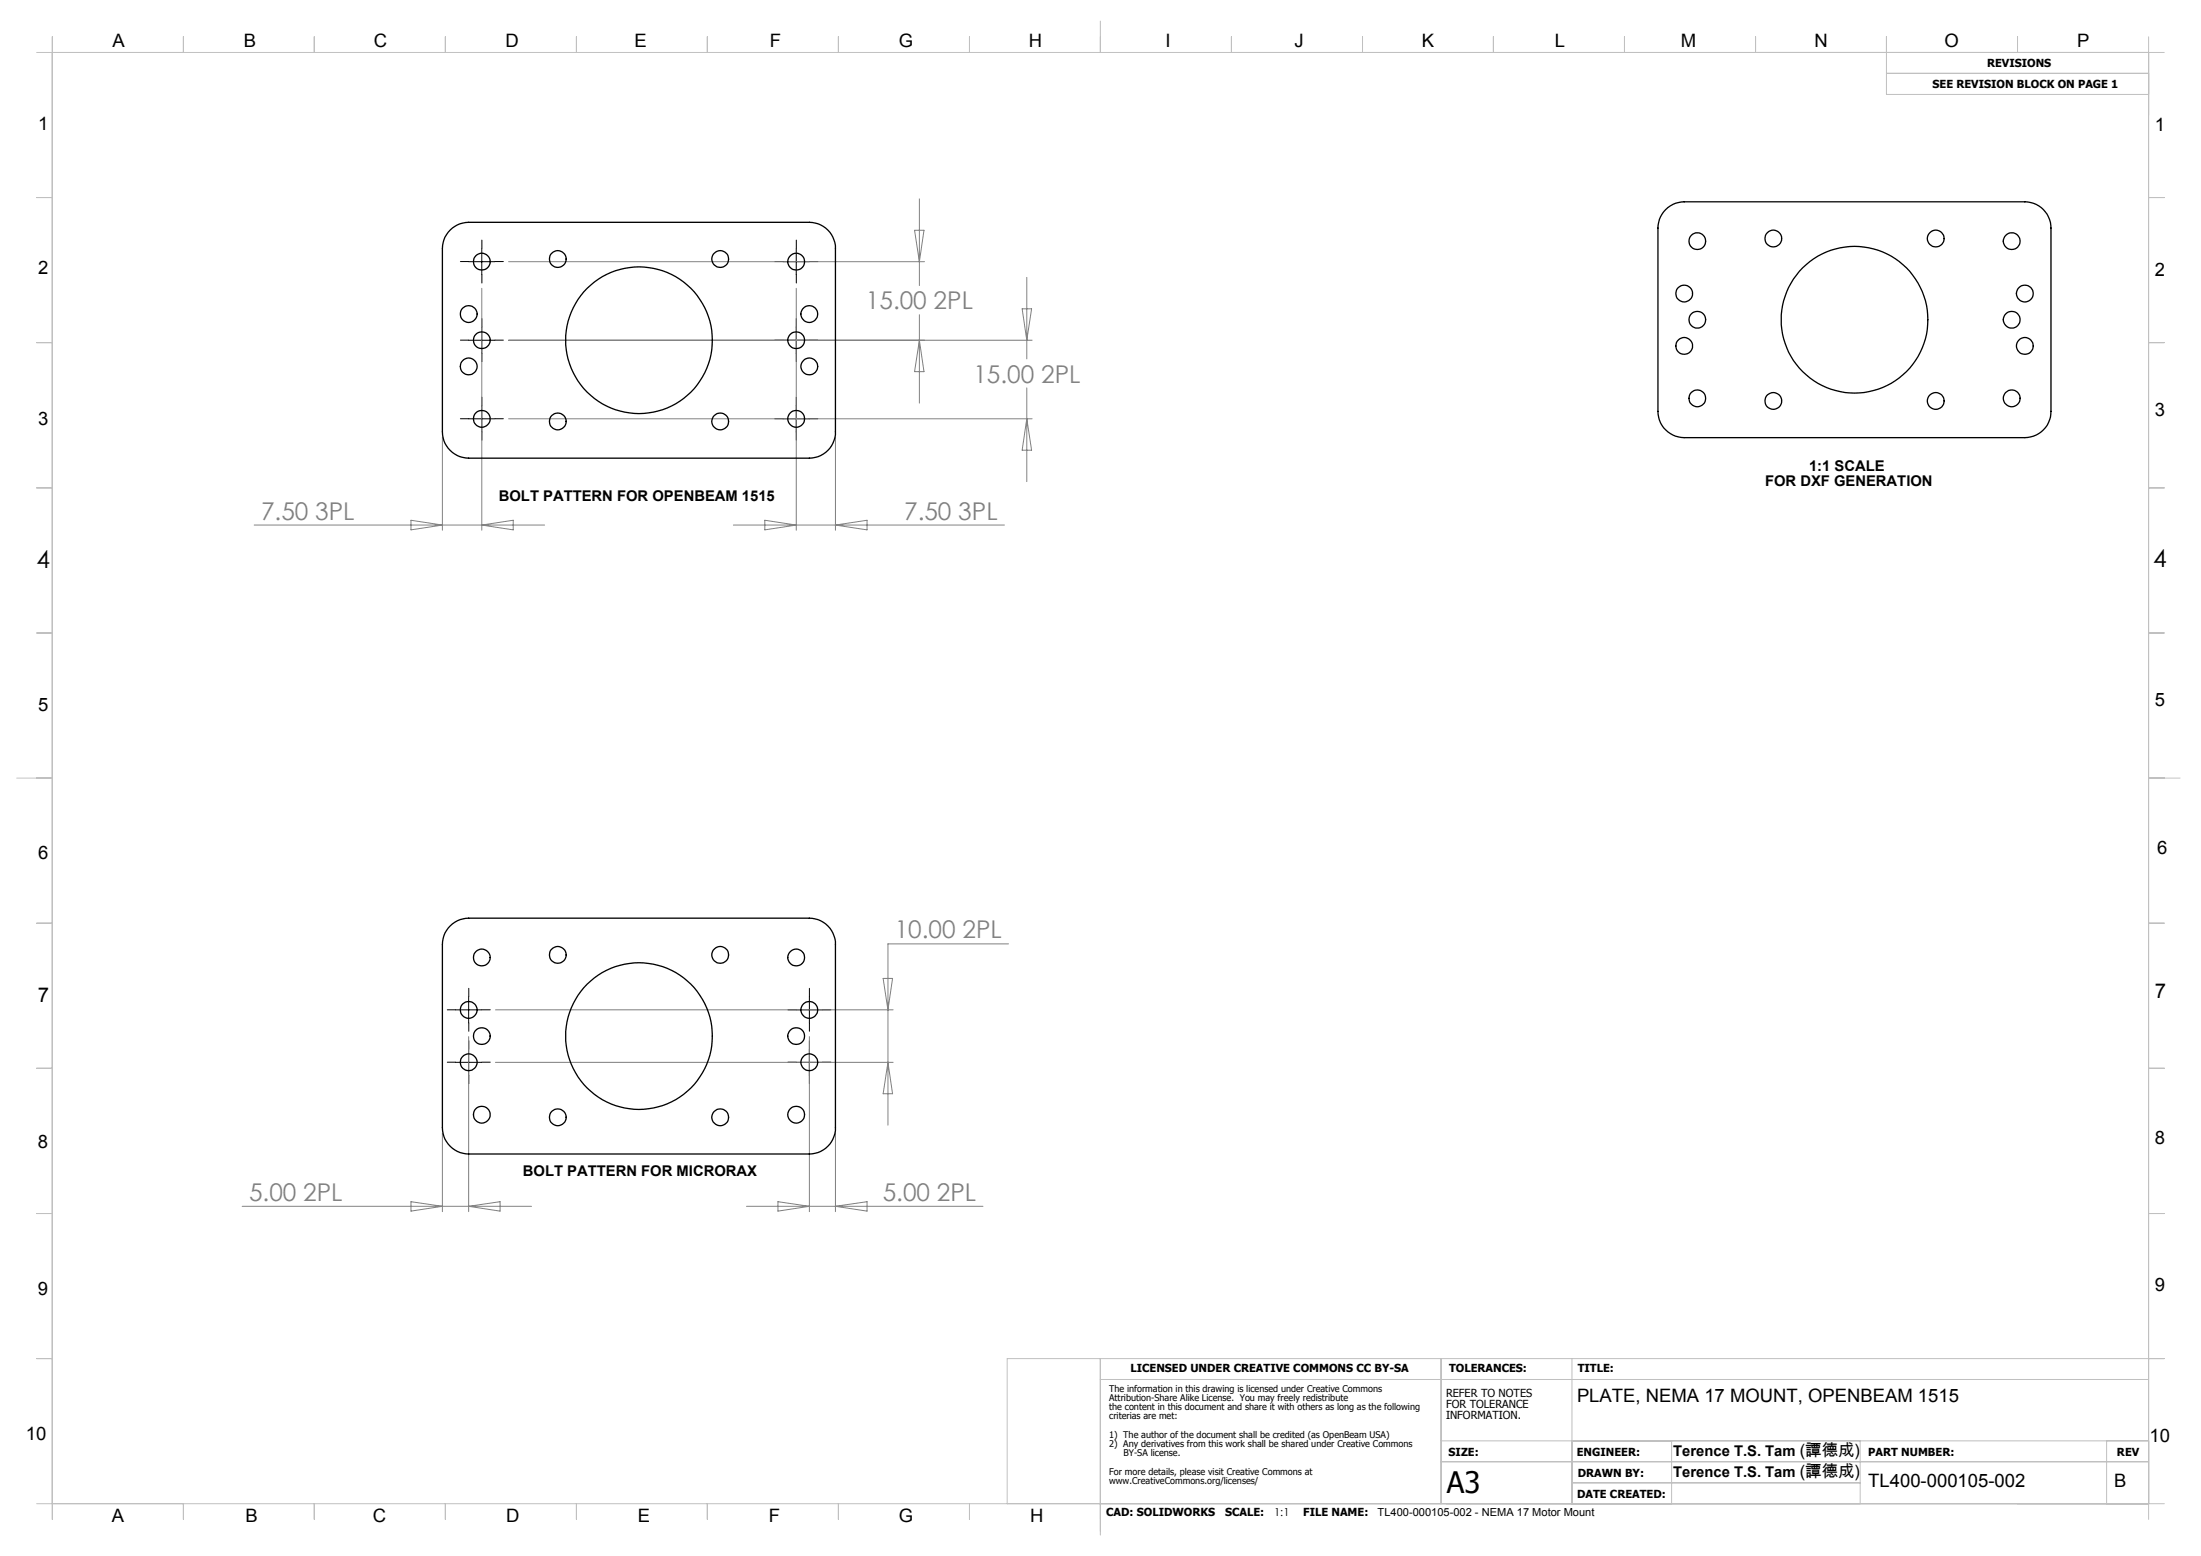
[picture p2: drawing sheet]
<svg xmlns="http://www.w3.org/2000/svg" width="420mm" height="297mm" viewBox="0 0 420 297" stroke-linecap="round" stroke-linejoin="round" font-family="sans-serif">
<g fill="none" stroke="#000" stroke-width=".19" stroke-dasharray="15.2 1.3 1.3 1.3">
<path d="M89.5 49.9h-1.6M92 47.4v-1.6M92 52.4v1.6M94.5 49.9h1.6M149.5 49.9h-1.6M152 47.4v-1.6M152 52.4v1.6M154.5 49.9h1.6M89.5 64.9h-1.6M89.5 79.9h-1.6M92 62.4v-1.6M92 67.4v1.6"/>
<path d="M92 77.4v-1.6M94.5 64.9h1.6M94.5 79.9h1.6M149.5 64.9h-1.6M149.5 79.9h-1.6M152 62.4v-1.6M152 67.4v1.6M152 77.4v-1.6M154.5 64.9h1.6M154.5 79.9h1.6M92 82.4v1.6M152 82.4v1.6"/>
<path d="M87 192.7h-1.6M89.5 190.2v-1.6M89.5 195.2v1.6M92 192.7h1.6M152 192.7h-1.6M154.5 190.2v-1.6M154.5 195.2v1.6M157 192.7h1.6M87 202.7h-1.6M89.5 200.2v-1.6M89.5 205.2v1.6M92 202.7h1.6"/>
<path d="M152 202.7h-1.6M154.5 200.2v-1.6M154.5 205.2v1.6M157 202.7h1.6"/>
</g>
<g fill="none" stroke="#000" stroke-width=".19">
<path d="M89.4 49.9h5M91.9 47.4v5.1M149.4 49.9h5M151.9 47.4v5.1M89.4 64.9h5M89.4 79.9h5M91.9 62.4v5M91.9 77.4v5M149.4 64.9h5M149.4 79.9h5M151.9 62.4v5M151.9 77.4v5"/>
<path d="M86.9 192.8h5M89.4 190.2v5.1M151.9 192.8h5.1M154.4 190.2v5.1M86.9 202.8h5M89.4 200.3v5M151.9 202.8h5.1M154.4 200.3v5"/>
</g>
<g fill="none" stroke="#c0c0c0" stroke-width=".19">
<path d="M7 10h406M10 7v283M35 7v3M60 7v3M85 7v3M110 7v3M135 7v3M160 7v3M185 7v3M210 4v6M235 7v3M260 7v3"/>
<path d="M285 7v3M310 7v3M335 7v3M360 7v11h50M360 14h50M385 7v3M410 7v283M7 37.7h3M410 37.7h3M7 65.4h3M410 65.4h3M7 93.1h3"/>
<path d="M410 93.1h3M7 120.8h3M410 120.8h3M3.2 148.5h6.8M410 148.5h6M7 176.2h3M410 176.2h3M7 203.9h3M410 203.9h3M7 231.6h3M410 231.6h3M7 259.3h3"/>
<path d="M210 259.3v33.7M275 259.3v27.7M300 259.3v27.7M413 259.3h-220.8v27.7M210 263.3h200M275 275h135M275 279h135M319 275v12M355 275v12M402 275v12M7 287h406M35 287v3"/>
<path d="M60 287v3M85 287v3M110 287v3M135 287v3M160 287v3M185 287v3M300 283h55"/>
</g>
<g fill="none" stroke="#808080" stroke-width=".19">
<path d="M175.4 38v16.5M91.9 55v46.2M97 49.9h79.4M151.9 55v46.2M174.5 44h1.8l-.9 5.9zM195.1 58.9h1.7l-.9 6zM195.9 52.9v15.6M97 79.9h100M97 64.9h100M175.4 60.1v16.8M175.4 64.9l.9 6h-1.8zM195.9 74v17.9"/>
<path d="M195.9 79.9l.9 6h-1.7zM78.4 99.3l6 .9-6 .9zM84.4 83.4v17.8M145.9 99.3l6 .9-6 .9zM159.4 83.4v17.8M48.5 100.2h55.4M91.9 100.2l6-.9v1.8zM139.9 100.2h51.8M159.4 100.2l6.1-.9v1.8zM89.4 197.9v33.4M94.5 192.8h75.9M154.4 197.9v33.4"/>
<path d="M168.5 186.8h1.8l-.9 6zM192.4 180.2h-23v34.6M84.4 216.2v15.1M94.5 202.8h75.9M159.4 216.2v15.1M169.4 202.8l.9 6h-1.8zM46.2 230.3h55.2M78.4 229.4l6 .9-6 .9zM89.4 230.3l6-.9v1.8zM142.5 230.3h45.1M148.4 229.4l6 .9-6 .9zM159.4 230.3l6.1-.9v1.8z"/>
</g>
<g fill="none" stroke="#000" stroke-width=".25">
<path d="M85.9 43.9l.9-.7 1-.5 1.6-.3h65a5 5 0 0 1 5 5v35a5 5 0 0 1-5 5.1h-65a5.1 5.1 0 0 1-5-5.1v-35l.2-1.1 .3-1zM317.9 40l.8-.7 1-.5 1.7-.3h65a5 5 0 0 1 5 5v35a5 5 0 0 1-5 5h-65a5.1 5.1 0 0 1-5-5v-35l.3-1.6 .4-1zM85.9 176.7l.9-.7 1-.5 1.6-.2h65a5 5 0 0 1 5 5v35a5 5 0 0 1-5 5h-65a5.1 5.1 0 0 1-5-5v-35l.2-1.2 .3-1z"/>
<circle cx="89.5" cy="59.9" r="1.6"/>
<circle cx="91.9" cy="50" r="1.6"/>
<circle cx="106.4" cy="49.4" r="1.59"/>
<circle cx="137.4" cy="49.4" r="1.59"/>
<circle cx="151.9" cy="49.9" r="1.61"/>
<circle cx="154.4" cy="59.9" r="1.61"/>
<circle cx="321.4" cy="56" r="1.59"/>
<circle cx="323.9" cy="46" r="1.6"/>
<circle cx="338.4" cy="45.5" r="1.59"/>
<circle cx="369.4" cy="45.5" r="1.59"/>
<circle cx="383.9" cy="46" r="1.61"/>
<circle cx="386.4" cy="56" r="1.61"/>
<circle cx="89.4" cy="69.9" r="1.59"/>
<circle cx="91.9" cy="64.9" r="1.6"/>
<circle cx="91.9" cy="79.9" r="1.6"/>
<circle cx="121.9" cy="64.9" r="14"/>
<circle cx="151.9" cy="64.9" r="1.61"/>
<circle cx="151.9" cy="79.9" r="1.6"/>
<circle cx="154.4" cy="69.9" r="1.61"/>
<circle cx="321.4" cy="66" r="1.6"/>
<circle cx="323.9" cy="61" r="1.6"/>
<circle cx="323.9" cy="76" r="1.59"/>
<circle cx="338.4" cy="76.5" r="1.59"/>
<circle cx="353.9" cy="61" r="14"/>
<circle cx="369.4" cy="76.5" r="1.59"/>
<circle cx="383.9" cy="61" r="1.61"/>
<circle cx="383.9" cy="76" r="1.6"/>
<circle cx="386.4" cy="66" r="1.61"/>
<circle cx="106.4" cy="80.4" r="1.6"/>
<circle cx="137.4" cy="80.4" r="1.6"/>
<circle cx="89.5" cy="192.8" r="1.6"/>
<circle cx="91.9" cy="182.8" r="1.6"/>
<circle cx="91.9" cy="197.8" r="1.6"/>
<circle cx="106.4" cy="182.3" r="1.59"/>
<circle cx="121.9" cy="197.8" r="14"/>
<circle cx="137.4" cy="182.3" r="1.59"/>
<circle cx="151.9" cy="197.8" r="1.61"/>
<circle cx="151.9" cy="182.8" r="1.61"/>
<circle cx="154.4" cy="192.8" r="1.61"/>
<circle cx="89.4" cy="202.8" r="1.59"/>
<circle cx="91.9" cy="212.8" r="1.6"/>
<circle cx="106.4" cy="213.3" r="1.6"/>
<circle cx="137.4" cy="213.2" r="1.6"/>
<circle cx="151.9" cy="212.8" r="1.6"/>
<circle cx="154.4" cy="202.8" r="1.61"/>
</g>
<text font-size="5.6" x="276.1" y="285">A3</text>
<g font-size="4.7" fill="#808080">
<text x="165.2" y="59">15.00 2PL</text>
<text x="185.7" y="73">15.00 2PL</text>
<text x="49.8" y="99.2">7.50 3PL</text>
<text x="172.5" y="99.2">7.50 3PL</text>
<text x="170.7" y="179.1">10.00 2PL</text>
<text x="47.5" y="229.2">5.00 2PL</text>
<text x="168.4" y="229.2">5.00 2PL</text>
</g>
<g font-size="4.7">
<text x="7" y="108.5">4</text>
<text x="410.9" y="108.2">4</text>
</g>
<g font-size="3.9">
<text x="7.2" y="191.2">7</text>
<text x="411.2" y="190.5">7</text>
</g>
<g font-size="3.5">
<text x="21.5" y="9.1">A</text>
<text x="46.5" y="9.1">B</text>
<text x="71.4" y="9.1">C</text>
<text x="96.5" y="9.1">D</text>
<text x="121.1" y="9.1">E</text>
<text x="146.9" y="9.1">F</text>
<text x="171.5" y="9.1">G</text>
<text x="196.3" y="9.1">H</text>
<text x="222.4" y="9.1">I</text>
<text x="247" y="9.1">J</text>
<text x="271.3" y="9.1">K</text>
<text x="296.7" y="9.1">L</text>
<text x="320.8" y="9.1">M</text>
<text x="346.2" y="9.1">N</text>
<text x="371" y="9.1">O</text>
<text x="396.4" y="9.1">P</text>
<text x="7.3" y="24.9">1</text>
<text x="411.2" y="25">1</text>
<text x="7.3" y="52.3">2</text>
<text x="411.2" y="52.7">2</text>
<text x="7.3" y="81.1">3</text>
<text x="411.2" y="79.4">3</text>
<text x="7.3" y="135.7">5</text>
<text x="411.2" y="134.8">5</text>
<text x="7.3" y="163.9">6</text>
<text x="411.6" y="162.9">6</text>
<text x="7.2" y="219.1">8</text>
<text x="411.2" y="218.4">8</text>
<text x="7.2" y="247.2">9</text>
<text x="411.2" y="246.3">9</text>
<text x="300.9" y="267.6">PLATE, NEMA 17 MOUNT, OPENBEAM 1515</text>
<text x="4.9" y="274.8">10</text>
<text x="410.2" y="275.3">10</text>
<text x="356.5" y="283.8">TL400-000105-002</text>
<text x="403.4" y="283.8">B</text>
<text x="21.3" y="290.5">A</text>
<text x="46.9" y="290.5">B</text>
<text x="71.2" y="290.5">C</text>
<text x="96.6" y="290.5">D</text>
<text x="121.7" y="290.5">E</text>
<text x="146.7" y="290.5">F</text>
<text x="171.5" y="290.5">G</text>
<text x="196.6" y="290.5">H</text>
</g>
<g font-size="2.8">
<text x="345.2" y="89.9">1:1 SCALE</text>
<text x="95.2" y="95.6">BOLT PATTERN FOR OPENBEAM 1515</text>
<text x="336.8" y="92.7">FOR DXF GENERATION</text>
<text x="99.8" y="224.5">BOLT PATTERN FOR MICRORAX</text>
<text x="319.3" y="278">Terence T.S. Tam (譚德成)</text>
<text x="319.3" y="281.8">Terence T.S. Tam (譚德成)</text>
</g>
<g font-size="2.1">
<text x="368.8" y="16.8">SEE REVISION BLOCK ON PAGE 1</text>
<text x="379.2" y="12.7">REVISIONS</text>
<text x="215.7" y="262">LICENSED UNDER CREATIVE COMMONS CC BY-SA</text>
<text x="276.5" y="262">TOLERANCES:</text>
<text x="301.1" y="262">TITLE:</text>
<text x="275.9" y="266.7">REFER TO NOTES</text>
<text x="275.9" y="268.8">FOR TOLERANCE</text>
<text x="275.9" y="270.9">INFORMATION.</text>
<text x="276.4" y="278">SIZE:</text>
<text x="300.9" y="278">ENGINEER:</text>
<text x="301.1" y="281.9">DRAWN BY:</text>
<text x="356.5" y="277.9">PART NUMBER:</text>
<text x="404" y="277.9">REV</text>
<text x="300.9" y="285.9">DATE CREATED:</text>
<text x="211.1" y="289.3">CAD: SOLIDWORKS</text>
<text x="233.8" y="289.3">SCALE:</text>
<text x="243.1" y="289.3">1:1</text>
<text x="248.7" y="289.3">FILE NAME:</text>
<text x="262.9" y="289.3">TL400-000105-002 - NEMA 17 Motor Mount</text>
</g>
<g font-size="1.8">
<text x="211.7" y="265.6">The information in this drawing is licensed under Creative Commons</text>
<text x="211.7" y="267.4">Attribution-Share Alike License. You may freely redistribute</text>
<text x="211.7" y="269.2">the content in this document and share it with others as long as the following</text>
<text x="211.7" y="270.9">criterias are met:</text>
<text x="211.7" y="274.4">1) The author of the document shall be credited (as OpenBeam USA)</text>
<text x="211.7" y="276.2">2) Any derivatives from this work shall be shared under Creative Commons</text>
<text x="211.7" y="281.5">For more details, please visit Creative Commons at</text>
<text x="214.4" y="278">BY-SA license.</text>
<text x="211.7" y="283.3">www.CreativeCommons.org/licenses/</text>
</g>
</svg>
